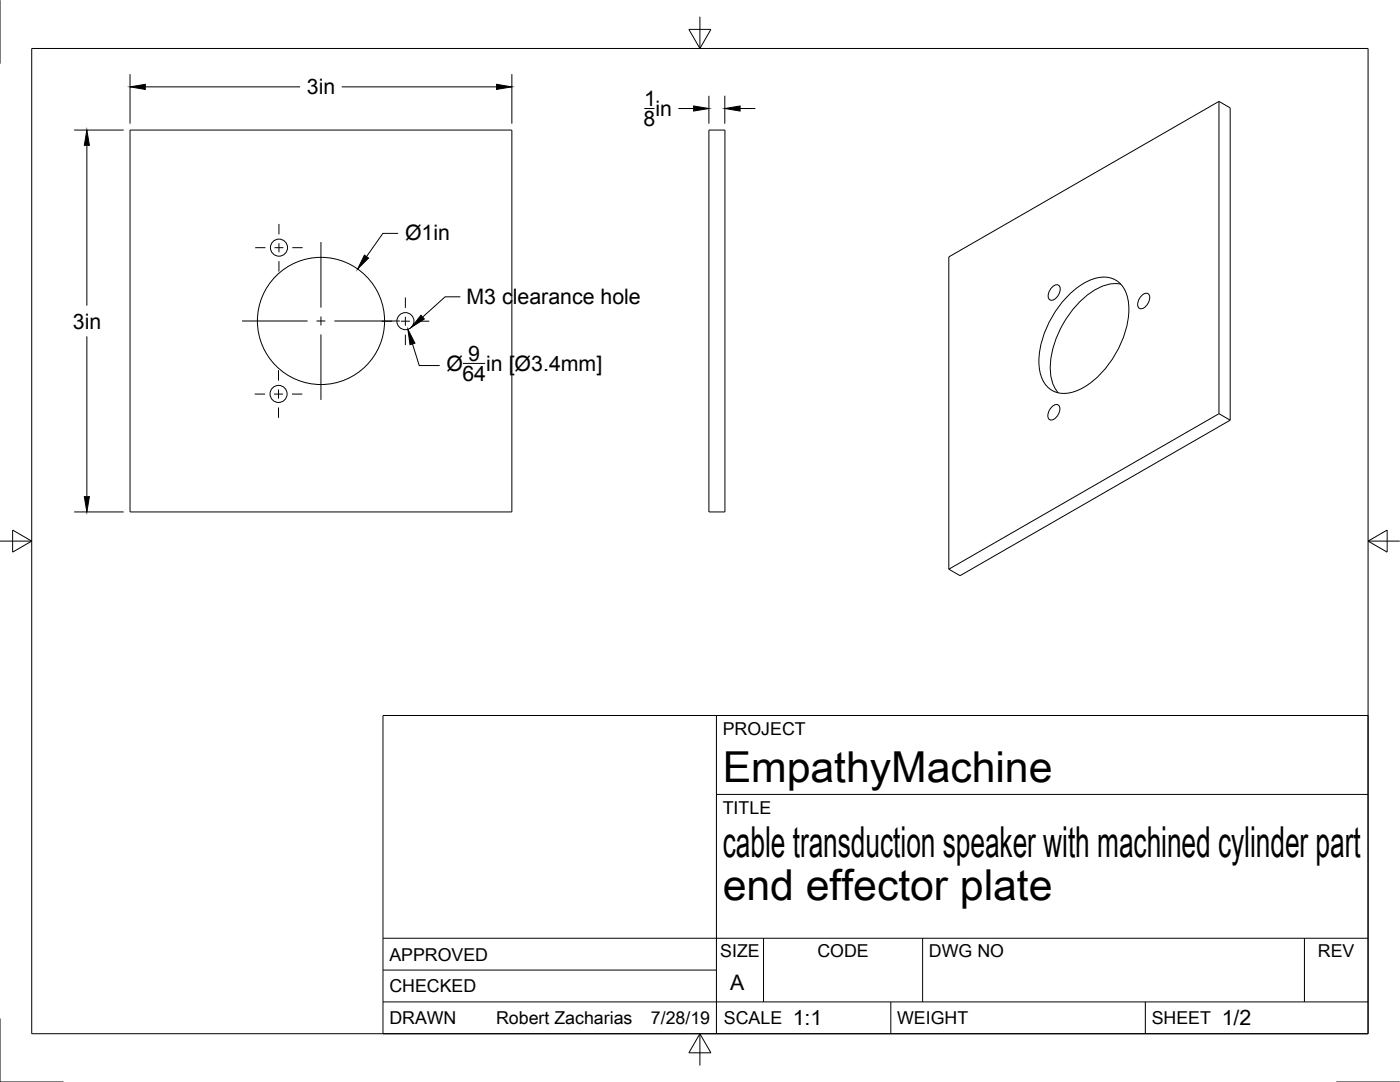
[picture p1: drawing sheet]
<svg xmlns="http://www.w3.org/2000/svg" width="279mm" height="216mm" viewBox="0 0 279 216" stroke-linecap="round" stroke-linejoin="round" font-family="sans-serif">
<!-- layer: Visible -->
<g fill="none" stroke="#000" stroke-width=".2">
<path d="M26 26h76.2v76.2h-76.2zM141.5 26h3.2v76.2h-3.2zM243.3 20.2v62.4M243.3 20.2l-53.9 31.1v62.3M243.3 20.2l2.2 1.3v62.3M210 57.3a.88 .88 0 0 1 1.5 0 2.22 2.22 0 0 1-1.8 2.6 1.47 1.47 0 0 1 0-2.2zM213.3 58.9a10.9 10.9 0 0 1 7.2-3.6 5.1 5.1 0 0 1 4.7 5.2 19.4 19.4 0 0 1-6.8 15.3 9 9 0 0 1-7.2 2.6 5.2 5.2 0 0 1-3.8-5.1 19.4 19.4 0 0 1 5.9-14.4zM223.7 56.7a8.3 8.3 0 0 0-6.9 2.4 20 20 0 0 0-7.2 14.6 7.3 7.3 0 0 0 1.6 4.7M227.9 59a.88 .88 0 0 1 1.5 0 2.22 2.22 0 0 1-1.9 2.6 1.47 1.47 0 0 1 0-2.3zM209.9 81.2a.88 .88 0 0 1 1.6 0 2.22 2.22 0 0 1-1.9 2.6 1.47 1.47 0 0 1 0-2.2zM243.3 82.6l-53.9 31M243.3 82.6l2.2 1.2"/>
<path d="M245.5 83.8l-53.9 31.1-2.2-1.3"/>
<circle cx="55.7" cy="49.4" r="1.7"/>
<circle cx="55.6" cy="78.6" r="1.7"/>
<circle cx="64.1" cy="64" r="12.7"/>
<circle cx="80.9" cy="64.1" r="1.7"/>
</g>
<!-- layer: Border -->
<path d="M0 0v12.7M6.3 9.7h266.7v196.6h-266.7zM137.5 5.9h4.4l-2.2 3.8zM139.7 3.3v6.4M0 108h6.3M2.5 105.8l3.8 2.2-3.8 2.2zM273 108l3.8-2.2v4.4zM273 108h6.4M0 203.2v12.7h12.7M139.7 206.3v6.3M139.7 206.3l2.2 3.8h-4.4zM266.7 215.9h12.7" fill="none" stroke="#000" stroke-width=".2"/>
<!-- layer: Titleblock -->
<path d="M76.4 142.8h196.6v63.5h-196.6zM143 158.5h130M143 142.8v63.5M76.4 199.9h196.6M76.4 193.6h66.6M76.4 187.2h196.6M152.4 187.2v12.7M177.8 199.9v6.4M184.1 187.2v12.7M228.6 199.9v6.4M260.3 187.2v12.7" fill="none" stroke="#000" stroke-width=".2"/>
<!-- layer: Dimensions -->
<g fill="none" stroke="#000" stroke-width=".2">
<path d="M26 14.8v9.9M29 17.3h30.9M68.2 17.3h30.9M102.2 14.8v9.9M141.5 19.1v5.6M144.7 19.1v5.6M14.8 26h9.9M17.3 29v32M128.6 21.7h2M135.4 21.7h3M147.7 21.7h3M79.5 46.6h-3.1l-3.2 4.6"/>
<path d="M17.3 67.1v32M82.3 68.6l1.4 4.3h4.1M92.4 72.5h4.4M14.8 102.2h9.9"/>
</g>
<path d="M26 17.3l3-.5v1zM99.1 16.8l3.1 .5-3.1 .5zM17.3 26l.5 3h-1zM138.4 21.1l3.1 .6-3.1 .5zM144.7 21.7l3-.6v1.1zM72.7 50.9l.9 .6-2.2 2.2zM81.4 65.7l1.4 2.8-1 .3zM16.8 99.1h1l-.5 3.1z" fill="#000" stroke="#000" stroke-width=".2"/>
<!-- layer: Annotations -->
<path d="M84 62.9l.7 .7-2.6 1.7z" fill="#000" stroke="#000" stroke-width=".2"/>
<path d="M91.9 59.2h-3.1l-4.5 4.1" fill="none" stroke="#000" stroke-width=".2"/>
<!-- layer: Center Lines -->
<g fill="none" stroke="#000" stroke-width=".2">
<path d="M50.9 49.4h2.1M54.8 49.4h1.8M55.7 44.7v2.1M55.7 48.5v1.8M55.7 52.1v2.1M58.3 49.4h2.1M64.1 48.3v13.1M80.9 59.4v2M48.3 64.1h13.1M50.8 78.6h2.1M54.7 78.6h1.8M55.6 73.9v2"/>
<path d="M55.6 77.7v1.8M58.3 78.6h2M63.2 64.1h1.7M64.1 63.2v1.7M64.1 66.7v13.1M66.7 64.1h13.1M76.2 64.1h2M80 64.1h1.8M80.9 63.2v1.8M80.9 66.8v2.1M83.6 64.1h2.1M55.6 81.3v2.1"/>
</g>
<g font-size="8.5">
<text x="144.3" y="156">EmpathyMachine</text>
<text x="144.3" y="171">cable transduction speaker with machined cylinder part</text>
<text x="144.3" y="179.6">end effector plate</text>
</g>
<g font-size="4.3">
<text x="61.3" y="18.8">3in</text>
<text x="128.6" y="21.1">1</text>
<text x="130.8" y="23.2">in</text>
<text x="128.4" y="25.2">8</text>
<text x="80.8" y="48">Ø1in</text>
<text x="14.5" y="65.6">3in</text>
<text x="93.1" y="60.7">M3 clearance hole</text>
<text x="89.1" y="74">Ø</text>
<text x="92.3" y="76.1">64</text>
<text x="93.4" y="72">9</text>
<text x="97" y="74">in [Ø3.4mm]</text>
<text x="145.7" y="197.5">A</text>
<text x="158.2" y="204.6">1:1</text>
<text x="243.8" y="204.6">1/2</text>
</g>
<g font-size="3.5">
<text x="144.3" y="146.6">PROJECT</text>
<text x="144.3" y="162.3">TITLE</text>
<text x="77.7" y="191.7">APPROVED</text>
<text x="143.7" y="191">SIZE</text>
<text x="163.1" y="191">CODE</text>
<text x="185.4" y="191">DWG NO</text>
<text x="263" y="191">REV</text>
<text x="77.7" y="198">CHECKED</text>
<text x="77.7" y="204.4">DRAWN</text>
<text x="99" y="204.4">Robert Zacharias</text>
<text x="129.9" y="204.4">7/28/19</text>
<text x="144.5" y="204.4">SCALE</text>
<text x="179" y="204.4">WEIGHT</text>
<text x="229.8" y="204.4">SHEET</text>
</g>
</svg>
